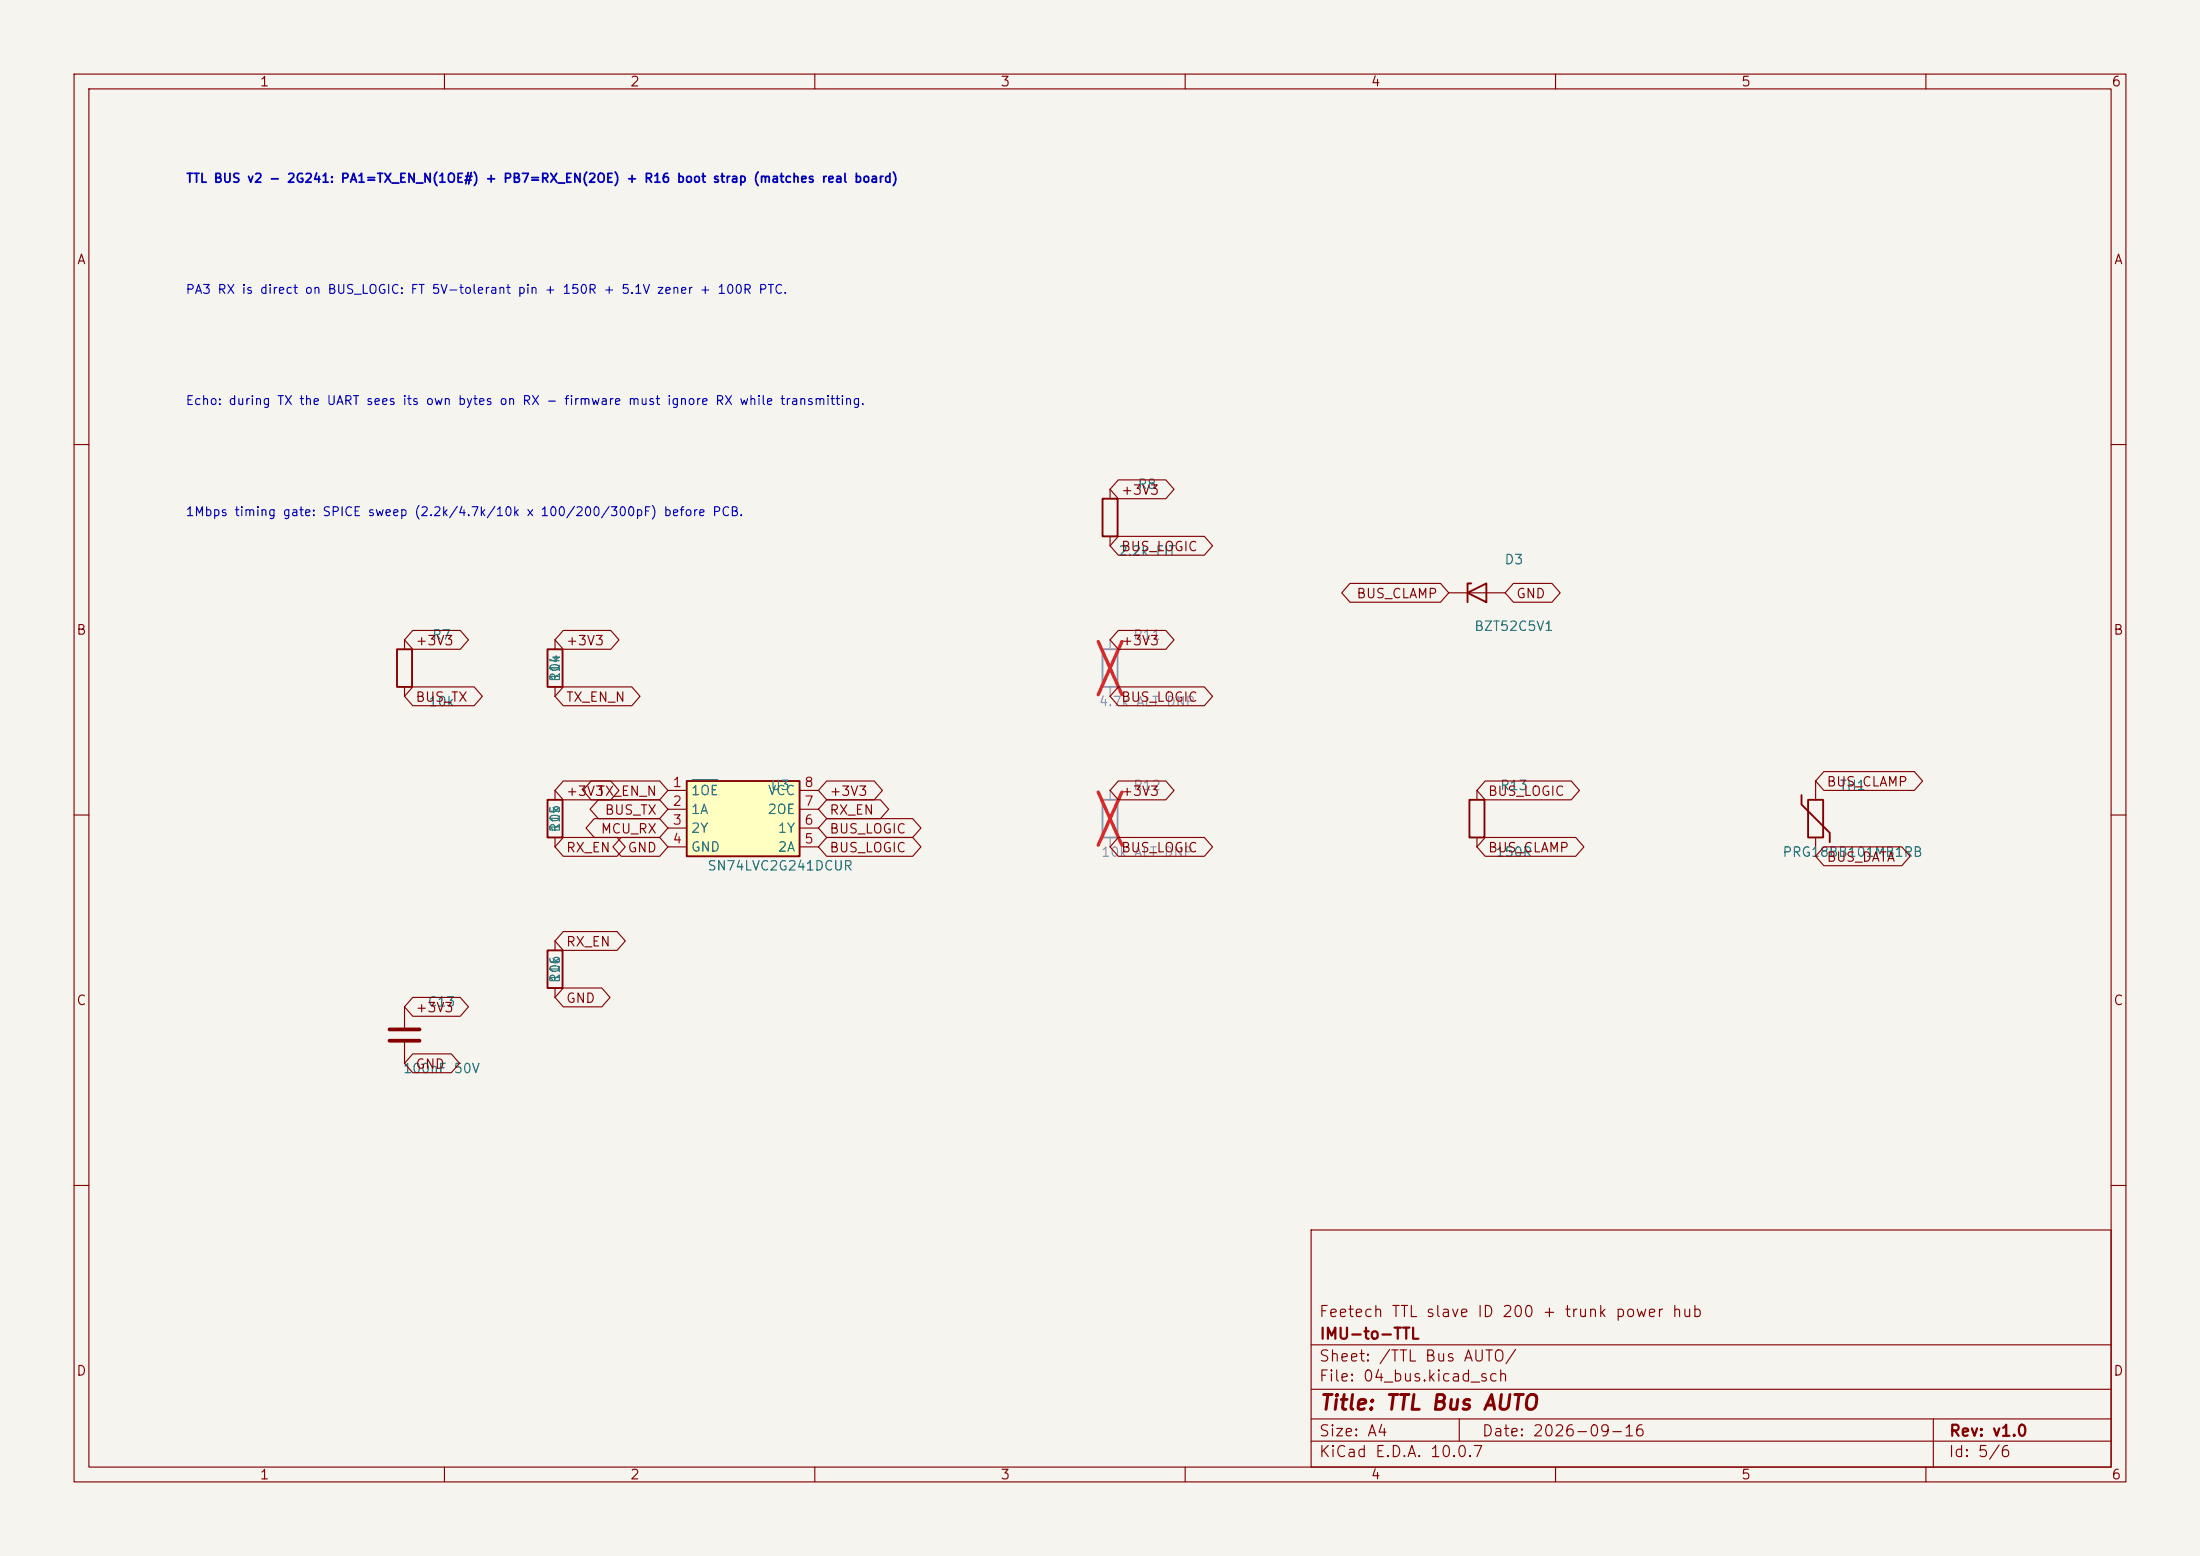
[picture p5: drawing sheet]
<svg xmlns="http://www.w3.org/2000/svg" width="297mm" height="210mm" viewBox="0 0 297 210" stroke-linecap="round" stroke-linejoin="round" font-family="sans-serif">
<path d="M0 0h297v210h-297z" fill="#f5f4ef" stroke="#f5f4ef" stroke-width=".14"/>
<g fill="none" stroke="#840000" stroke-width=".15">
<path d="M10 10h277v190h-277zM12 12h273v186h-273zM60 10v2M110 10v2M160 10v2M210 10v2M260 10v2M10 60h2M285 60h2M74.9 86.4v1.2M74.9 92.7v1.3M10 110h2"/>
<path d="M285 110h2M74.9 127v1.3M74.9 133.4v1.2M10 160h2M177 166h108v32h-108zM285 160h2M60 198v2M110 198v2M160 198v2M177 194.5h108M177 191.5h108M177 187.5h108"/>
<path d="M177 181.5h108M197 191.5v3M210 198v2M260 198v2M261 191.5v6.5"/>
</g>
<path d="M73.9 87.6h2v5.1h-2zM73.9 128.3h2v5.1h-2z" fill="none" stroke="#840000" stroke-width=".25"/>
<path d="M148.8 87.6h2.1v5.1h-2.1zM148.8 108h2.1v5h-2.1z" fill="none" stroke="#9c9b98" stroke-width=".25"/>
<path d="M149.9 86.4v1.2M149.9 92.7v1.3M149.9 106.7v1.3M149.9 113v1.3" fill="none" stroke="#9c9b98" stroke-width=".15"/>
<path d="M148.3 86.6l3.2 7.2M151.5 86.6l-3.2 7.2M148.3 106.9l3.2 7.2M151.5 106.9l-3.2 7.2" fill="none" stroke="#e12e31" stroke-width=".46"/>
<path d="M92.7 105.4h15.2v10.2h-15.2z" fill="#ffffc2"/>
<path d="M148.8 67.3h2.1v5.1h-2.1zM198.6 78.7h-.5v2.6M53.6 87.6h2v5.1h-2zM198.1 80l2.6-1.3v2.6zM73.9 108h2v5h-2zM92.7 105.4h15.2v10.2h-15.2zM198.4 108h2v5h-2zM243.2 107.3v1.3l3.8 3.8v1.3M244.1 108h2v5h-2z" fill="none" stroke="#840000" stroke-width=".25"/>
<g fill="none" stroke="#840000" stroke-width=".15">
<path d="M149.9 66v1.3M149.9 72.4v1.3M151 64.8h6.4l1.1 1.2-1.1 1.3h-6.4l-1.1-1.3zM151 72.4h11.6l1.1 1.3-1.1 1.2h-11.6l-1.1-1.2zM182.2 78.7h12.3l1.1 1.3-1.1 1.3h-12.3l-1.1-1.3zM204.3 78.7h5.2l1.1 1.3-1.1 1.3h-5.2l-1.1-1.3zM54.6 86.4v1.2M54.6 92.7v1.3M55.7 85.1h6.4l1.1 1.3-1.1 1.2h-6.4l-1.1-1.2zM55.7 92.7h8.3l1.1 1.3-1.1 1.3h-8.3l-1.1-1.3zM76 85.1h6.5l1.1 1.3-1.1 1.2h-6.5l-1.1-1.2zM76 92.7h9.3l1.1 1.3-1.1 1.3h-9.3l-1.1-1.3z"/>
<path d="M151 85.1h6.4l1.1 1.3-1.1 1.2h-6.4l-1.1-1.2zM151 92.7h11.6l1.1 1.3-1.1 1.3h-11.6l-1.1-1.3zM195.6 80h7.6M74.9 106.7v1.3M74.9 113v1.3M76 113h7.3l1.1 1.3-1.1 1.3h-7.3l-1.1-1.3zM76 105.4h6.5l1.1 1.3-1.1 1.3h-6.5l-1.1-1.3zM79.8 105.4h9.3l1.1 1.3-1.1 1.3h-9.3l-1.1-1.3zM80.2 110.5h8.9l1.1 1.3-1.1 1.2h-8.9l-1.1-1.2zM80.8 107.9h8.3l1.1 1.3-1.1 1.3h-8.3l-1.1-1.3zM83.9 113h5.2l1.1 1.3-1.1 1.3h-5.2l-1.2-1.3zM90.2 106.7h2.5"/>
<path d="M90.2 109.2h2.5M90.2 111.8h2.5M90.2 114.3h2.5M107.9 106.7h2.6M107.9 109.2h2.6M107.9 111.8h2.6M107.9 114.3h2.6M111.6 113h11.6l1.1 1.3-1.1 1.3h-11.6l-1.1-1.3zM111.6 110.5h11.6l1.1 1.3-1.1 1.2h-11.6l-1.1-1.2zM111.6 107.9h7.3l1.1 1.3-1.1 1.3h-7.3l-1.1-1.3zM111.6 105.4h6.4l1.1 1.3-1.1 1.3h-6.4l-1.1-1.3zM151 105.4h6.4l1.1 1.3-1.1 1.3h-6.4l-1.1-1.3z"/>
<path d="M151 113h11.6l1.1 1.3-1.1 1.3h-11.6l-1.1-1.3zM199.4 106.7v1.3M199.4 113v1.3M200.5 105.4h11.6l1.1 1.3-1.1 1.3h-11.6l-1.1-1.3zM200.5 113h12.2l1.1 1.3-1.1 1.3h-12.2l-1.1-1.3zM245.1 105.4v2.6M245.1 113v2.6M246.2 104.1h12.2l1.2 1.3-1.2 1.3h-12.2l-1.1-1.3zM246.2 114.3h10.5l1.2 1.3-1.2 1.2h-10.5l-1.1-1.2zM54.6 135.9v2.8M55.7 134.6h6.4l1.1 1.3-1.1 1.3h-6.4l-1.1-1.3zM76 125.7h7.3l1.1 1.3-1.1 1.3h-7.3l-1.1-1.3z"/>
<path d="M76 133.3h5.2l1.2 1.3-1.2 1.3h-5.2l-1.1-1.3zM54.6 140.7v2.8M55.7 142.2h5.2l1.1 1.3-1.1 1.3h-5.2l-1.1-1.3z"/>
</g>
<path d="M93.4 105.2h3.5" fill="none" stroke="#006464" stroke-width=".15"/>
<path d="M52.6 138.9h4M52.6 140.5h4" fill="none" stroke="#840000" stroke-width=".51"/>
<text font-size="2" fill="#840000" x="178" y="190.8">Title: TTL Bus AUTO</text>
<g font-size="1.5" fill="#840000">
<text x="178" y="178.1">Feetech TTL slave ID 200 + trunk power hub</text>
<text x="178" y="184.1">Sheet: /TTL Bus AUTO/</text>
<text x="178" y="181.1">IMU-to-TTL</text>
<text x="178" y="186.8">File: 04_bus.kicad_sch</text>
<text x="178" y="197">KiCad E.D.A. 10.0.7</text>
<text x="178" y="194.2">Size: A4</text>
<text x="200" y="194.2">Date: 2026-09-16</text>
<text x="263" y="197">Id: 5/6</text>
<text x="263" y="194.2">Rev: v1.0</text>
</g>
<g font-size="1.3" fill="#840000">
<text x="35" y="12">1</text>
<text x="85" y="12">2</text>
<text x="135" y="12">3</text>
<text x="185" y="12">4</text>
<text x="235" y="12">5</text>
<text x="285" y="12">6</text>
<text x="10.3" y="36">A</text>
<text x="285.3" y="36">A</text>
<text x="151.3" y="67.1">+3V3</text>
<text x="151.3" y="74.7">BUS_LOGIC</text>
<text x="183" y="81.1">BUS_CLAMP</text>
<text x="204.6" y="81.1">GND</text>
<text x="10.2" y="86">B</text>
<text x="56" y="87.4">+3V3</text>
<text x="76.3" y="87.4">+3V3</text>
<text x="151.3" y="87.4">+3V3</text>
<text x="285.2" y="86">B</text>
<text x="56" y="95">BUS_TX</text>
<text x="76.3" y="95">TX_EN_N</text>
<text x="151.3" y="95">BUS_LOGIC</text>
<text x="76.3" y="107.7">+3V3</text>
<text x="80.6" y="107.7">TX_EN_N</text>
<text x="111.9" y="107.7">+3V3</text>
<text x="151.3" y="107.7">+3V3</text>
<text x="200.8" y="107.7">BUS_LOGIC</text>
<text x="246.5" y="106.5">BUS_CLAMP</text>
<text x="81" y="112.8">MCU_RX</text>
<text x="81.6" y="110.3">BUS_TX</text>
<text x="111.9" y="112.8">BUS_LOGIC</text>
<text x="111.9" y="110.3">RX_EN</text>
<text x="76.3" y="115.4">RX_EN</text>
<text x="84.6" y="115.4">GND</text>
<text x="111.9" y="115.4">BUS_LOGIC</text>
<text x="151.3" y="115.4">BUS_LOGIC</text>
<text x="200.8" y="115.4">BUS_CLAMP</text>
<text x="246.5" y="116.6">BUS_DATA</text>
<text x="76.3" y="128.1">RX_EN</text>
<text x="10.2" y="136">C</text>
<text x="56" y="136.9">+3V3</text>
<text x="76.3" y="135.7">GND</text>
<text x="285.2" y="136">C</text>
<text x="56" y="144.6">GND</text>
<text x="10.2" y="186">D</text>
<text x="285.2" y="186">D</text>
<text x="35" y="200">1</text>
<text x="85" y="200">2</text>
<text x="135" y="200">3</text>
<text x="185" y="200">4</text>
<text x="235" y="200">5</text>
<text x="285" y="200">6</text>
</g>
<g font-size="1.3" fill="#006464">
<text x="153.5" y="66.3">R8</text>
<text x="150.9" y="75.3">2.2k FIT</text>
<text x="203" y="76.5">D3</text>
<text x="58.2" y="86.6">R7</text>
<text x="198.9" y="85.5">BZT52C5V1</text>
<text x="57.8" y="95.6">10k</text>
<text x="75.9" y="92.1" transform="rotate(-90 75.9 92.1)">R14</text>
<text x="75.9" y="92" transform="rotate(-90 75.9 92)">10k</text>
<text x="93.2" y="107.6">1OE</text>
<text x="103.6" y="107.6">VCC</text>
<text x="103.9" y="107">U3</text>
<text x="202.4" y="107">R13</text>
<text x="248.2" y="107">TH1</text>
<text x="75.9" y="112.5" transform="rotate(-90 75.9 112.5)">R15</text>
<text x="75.9" y="112.3" transform="rotate(-90 75.9 112.3)">10k</text>
<text x="93.2" y="110.2">1A</text>
<text x="93.2" y="112.7">2Y</text>
<text x="103.5" y="110.2">2OE</text>
<text x="104.9" y="112.7">1Y</text>
<text x="93.2" y="115.3">GND</text>
<text x="95.4" y="117.8">SN74LVC2G241DCUR</text>
<text x="104.9" y="115.3">2A</text>
<text x="201.8" y="116">150R</text>
<text x="240.5" y="116">PRG18BB101MB1RB</text>
<text x="57.6" y="136.2">C13</text>
<text x="75.9" y="132.8" transform="rotate(-90 75.9 132.8)">R16</text>
<text x="75.9" y="132.7" transform="rotate(-90 75.9 132.7)">10k</text>
<text x="54.3" y="145.2">100nF 50V</text>
</g>
<g font-size="1.3" fill="#939391">
<text x="152.9" y="86.6">R11</text>
<text x="148.3" y="95.6">4.7k ALT DNP</text>
<text x="152.9" y="107">R12</text>
<text x="148.6" y="116">10k ALT DNP</text>
</g>
<g font-size="1.3" fill="#a90000">
<text x="90.7" y="106.5">1</text>
<text x="108.5" y="106.5">8</text>
<text x="90.7" y="109.1">2</text>
<text x="90.7" y="111.6">3</text>
<text x="108.5" y="111.6">6</text>
<text x="108.5" y="109.1">7</text>
<text x="90.7" y="114.2">4</text>
<text x="108.5" y="114.2">5</text>
</g>
<g font-size="1.2" fill="#0000c2">
<text x="25" y="25">TTL BUS v2 - 2G241: PA1=TX_EN_N(1OE#) + PB7=RX_EN(2OE) + R16 boot strap (matches real board)</text>
<text x="25" y="40">PA3 RX is direct on BUS_LOGIC: FT 5V-tolerant pin + 150R + 5.1V zener + 100R PTC.</text>
<text x="25" y="55">Echo: during TX the UART sees its own bytes on RX - firmware must ignore RX while transmitting.</text>
<text x="25" y="70">1Mbps timing gate: SPICE sweep (2.2k/4.7k/10k x 100/200/300pF) before PCB.</text>
</g>
</svg>
